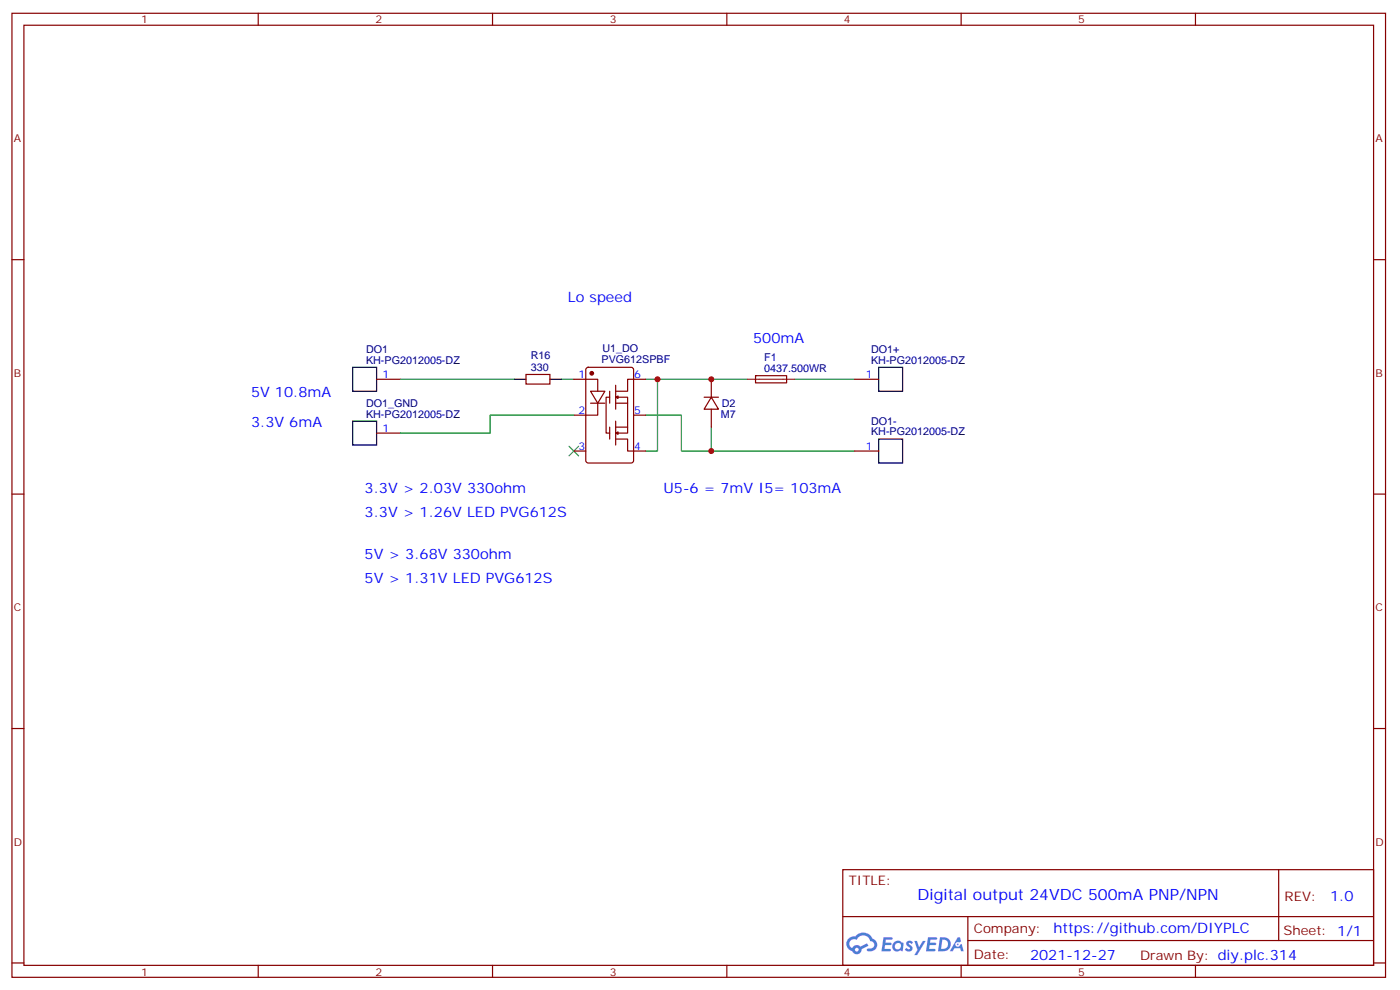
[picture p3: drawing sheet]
<svg xmlns="http://www.w3.org/2000/svg" width="413mm" height="292mm" viewBox="0 0 413 292" stroke-linecap="round" stroke-linejoin="round" font-family="sans-serif">
<g fill="none" stroke="#870000" stroke-width=".35">
<path d="M3.5 3.9h405.4v284.4h-405.4zM7.1 7.4h398.2v277.3h-398.2zM76.2 3.9v3.5M145.3 3.9v3.5M214.5 3.9v3.5M283.6 3.9v3.5M352.8 3.9v3.5M3.5 76.6h3.6M405.3 76.6h3.6M3.5 145.7h3.6M405.3 145.7h3.6M3.5 214.9h3.6"/>
<path d="M405.3 214.9h3.6M248.7 256.5h156.6v28.2h-156.6zM377.3 256.5v20.9M248.7 270.4h156.5M285.6 277.4h119.6M285.6 270.4v14.1M3.5 284h3.6M76.2 284.7v3.6M145.3 284.7v3.6M214.5 284.7v3.6M283.6 284.7v3.6M352.8 284.7v3.6"/>
<path d="M405.3 284h3.6"/>
</g>
<g fill="#5487ff">
<path d="M267.7 277.7a1.22 1.22 0 0 1 1.7 .2l-.4 .6a.47 .47 0 0 0-.3-.4 .47 .47 0 0 0-.5 .2l.1 .2a1.14 1.14 0 0 1 .8 1.8 1.14 1.14 0 0 1-1.9 0l-.2-.2 .5-.6 .7 .5a.29 .29 0 0 0 .3-.3 .29 .29 0 0 0-.2-.3 1.04 1.04 0 0 1-.6-1.7z"/>
<path d="M260.7 276.4h2.4l.3 .2-.2 .5-1.8 .1-.1 .8h1.5l.3 .4-.3 .4h-1.6l-.2 1.1h1.7l.2 .3-.2 .3-2.6 .1z"/>
<path d="M273.8 276.4h2.4l.3 .2-.1 .5-1.8 .1-.2 .8h1.6l.3 .4-.4 .4h-1.6l-.1 1.1h1.7l.2 .3-.2 .3-2.6 .1z"/>
<path d="M282.6 276.4h.7l.3 1.3-.6 .3a.69 .69 0 0 0-1 .3 .69 .69 0 0 0 .4 .9 .69 .69 0 0 0 .9-.6l.5-.2 .6 2.2h-.8l-.2-.9h-1.8l-.5 .9h-.8z"/>
<path d="M269.8 277.5h.8l.6 1.8 1.1-1.8h.9l-2.6 4.2h-.8l.9-1.5z"/>
<path d="M277.4 276.4l-.6 4.2h1.3a2.11 2.11 0 0 0 2.5-2.1 2.11 2.11 0 0 0-2.5-2.1zM278.1 277.2a1.39 1.39 0 0 1 1.7 1.4 1.39 1.39 0 0 1-1.8 1.3h-.3z"/>
<path d="M263.7 278.1a1.54 1.54 0 0 0-.1 2.1 1.54 1.54 0 0 0 2.2 .1l.6 .3 .3-2.3-.2-.3h-.4a1.49 1.49 0 0 0-2.4 .1zM264 279.1a.94 .94 0 0 1 1.8 0 .94 .94 0 0 1-1.8 0z"/>
<path d="M250.4 276.8a2.18 2.18 0 0 0 1.1 3.7 1.44 1.44 0 0 0 1.6 .9 1.44 1.44 0 0 0 1.2-1.4l2-1-.5-.8-1.9 1a1.47 1.47 0 0 0-2.4 .4 1.39 1.39 0 0 1-.7-1.9 1.39 1.39 0 0 1 2-.5 2.12 2.12 0 0 1 2.2-1.3 2.12 2.12 0 0 1 1.9 1.7 1.14 1.14 0 0 1 1.1 1.4 1.14 1.14 0 0 1-1.7 .7 .43 .43 0 0 0-.5 .4 .43 .43 0 0 0 .4 .5 1.98 1.98 0 0 0 2.5-1.2 1.98 1.98 0 0 0-1.2-2.6 3.1 3.1 0 0 0-5.3-.6l-.9 .1zM252.3 280.1a.55 .55 0 0 1 1.1 0 .55 .55 0 0 1-1.1 0z"/>
<circle cx="282.6" cy="278.5" r=".26"/>
</g>
<path d="M167.9 131.6l2.8 2.8M170.7 131.6l-2.8 2.8" fill="none" stroke="#3c3" stroke-width=".35"/>
<path d="M118.2 111.9h33.5M165.8 111.9h3.5M190.5 111.9h3.5v21.1h-3.5M194 111.9h26.5M234.6 111.9h17.6M169.3 122.4h-24.7v5.3h-26.4M190.5 122.4h10.6v10.6h51.1M209.9 126v7" fill="none" stroke="#008700" stroke-width=".35"/>
<g fill="none" stroke="#870000" stroke-width=".35">
<path d="M111.1 111.9h7.1M155.2 110.5h7.1v2.8h-7.1zM169.3 111.9h7.1v3.5M173.1 108.5l.5-.2h12.7l.6 .5 .1 27.1-.5 .6-12.9 .1-.7-.5v-27.1zM174.3 115.4h4.2l-2.1 3.5zM174.3 118.9h4.2M176.4 118.9v3.5h-7.1M179.9 117.2h-1v10.5h1M179.9 115.4v3.5M181.7 117.2l.7-.4v.7zM181.7 117.2h3.5v10.5h-3.5M181.7 118.9h3.5"/>
<path d="M181.7 113.6v7.1M190.5 111.9h-5.3v3.5h-3.5M207.8 117.2h4.2M209.9 117.2l2.1 3.5h-4.2zM209.9 111.9v5.3M223 110.8h9.1v2.1h-9.1zM252.2 111.9h7.1M111.1 127.7h7.1M169.3 133h3.6M179.9 126v3.5M181.7 127.7l.7-.3v.7zM181.7 129.5h3.5v3.5h5.3"/>
<path d="M181.7 126h3.5M181.7 124.2v7.1M187 122.4h3.5M209.9 120.7v5.3M252.2 133h7.1"/>
</g>
<circle cx="174.6" cy="110.1" r=".53" fill="#870000" stroke="#870000" stroke-width=".35"/>
<path d="M104.1 108.3h7v7.1h-7zM151.7 111.9h3.5M162.3 111.9h3.5M259.3 108.3h7v7.1h-7zM104.1 124.2h7v7.1h-7zM259.3 129.5h7v7.1h-7z" fill="none" stroke="#000" stroke-width=".35"/>
<path d="M220.5 111.9h14.1" fill="none" stroke="#8c2424" stroke-width=".35"/>
<g fill="#c00">
<circle cx="209.9" cy="133" r=".88"/>
<circle cx="209.9" cy="111.9" r=".88"/>
<circle cx="194" cy="111.9" r=".88"/>
</g>
<text font-size="4.6" fill="#00f" x="270.8" y="265.5">Digital output 24VDC 500mA PNP/NPN</text>
<g font-size="4.2" fill="#00f">
<text x="167.6" y="88.9">Lo speed</text>
<text x="222.2" y="101.3">500mA</text>
<text x="74.1" y="117.2">5V 10.8mA</text>
<text x="74.1" y="126">3.3V 6mA</text>
<text x="107.6" y="145.4">3.3V &gt; 2.03V 330ohm</text>
<text x="195.8" y="145.4">U5-6 = 7mV I5= 103mA</text>
<text x="107.6" y="152.4">3.3V &gt; 1.26V LED PVG612S</text>
<text x="107.6" y="164.8">5V &gt; 3.68V 330ohm</text>
<text x="107.6" y="171.8">5V &gt; 1.31V LED PVG612S</text>
<text x="392.5" y="265.8">1.0</text>
<text x="310.9" y="275.3">https://github.com/DIYPLC</text>
<text x="304" y="283.1">2021-12-27</text>
</g>
<g font-size="3.9" fill="#800">
<text x="250.5" y="261.1">TITLE:</text>
<text x="379.1" y="265.8">REV:</text>
<text x="287.4" y="275.3">Company:</text>
<text x="378.7" y="275.9">Sheet: 1/1</text>
<text x="287.4" y="283">Date:</text>
<text x="336.4" y="283.1">Drawn By: diy.plc.314</text>
</g>
<g font-size="3.2" fill="#800">
<text x="41.6" y="6.9">1</text>
<text x="110.8" y="6.9">2</text>
<text x="179.9" y="6.9">3</text>
<text x="249.1" y="6.9">4</text>
<text x="318.2" y="6.9">5</text>
<text x="4.1" y="42">A</text>
<text x="405.9" y="42">A</text>
<text x="4.1" y="111.2">B</text>
<text x="405.9" y="111.2">B</text>
<text x="4.1" y="180.3">C</text>
<text x="405.9" y="180.3">C</text>
<text x="4.1" y="249.4">D</text>
<text x="405.9" y="249.4">D</text>
<text x="41.6" y="287.7">1</text>
<text x="110.8" y="287.7">2</text>
<text x="179.9" y="287.7">3</text>
<text x="249.1" y="287.7">4</text>
<text x="318.2" y="287.7">5</text>
</g>
<g font-size="3.2" fill="#000080">
<text x="108" y="107.3">KH-PG2012005-DZ</text>
<text x="108" y="104.2">DO1</text>
<text x="156.6" y="105.9">R16</text>
<text x="177.5" y="107.2">PVG612SPBF</text>
<text x="177.8" y="104">U1_DO</text>
<text x="225.5" y="106.6">F1</text>
<text x="257.1" y="107.3">KH-PG2012005-DZ</text>
<text x="257.1" y="104.1">DO1+</text>
<text x="156.6" y="109.4">330</text>
<text x="225.5" y="109.7">0437.500WR</text>
<text x="108" y="123.2">KH-PG2012005-DZ</text>
<text x="108" y="120">DO1_GND</text>
<text x="212.7" y="123.3">M7</text>
<text x="213" y="120.1">D2</text>
<text x="257.1" y="125.2">DO1-</text>
<text x="257.1" y="128.4">KH-PG2012005-DZ</text>
</g>
<g font-size="3.2" fill="#00f">
<text x="112.9" y="111.5">1</text>
<text x="170.7" y="111.5">1</text>
<text x="187.1" y="111.5">6</text>
<text x="255.5" y="111.5">1</text>
<text x="170.7" y="122.1">2</text>
<text x="187.1" y="122.1">5</text>
<text x="112.9" y="127.4">1</text>
<text x="170.7" y="132.7">3</text>
<text x="187.1" y="132.7">4</text>
<text x="255.5" y="132.7">1</text>
</g>
</svg>
